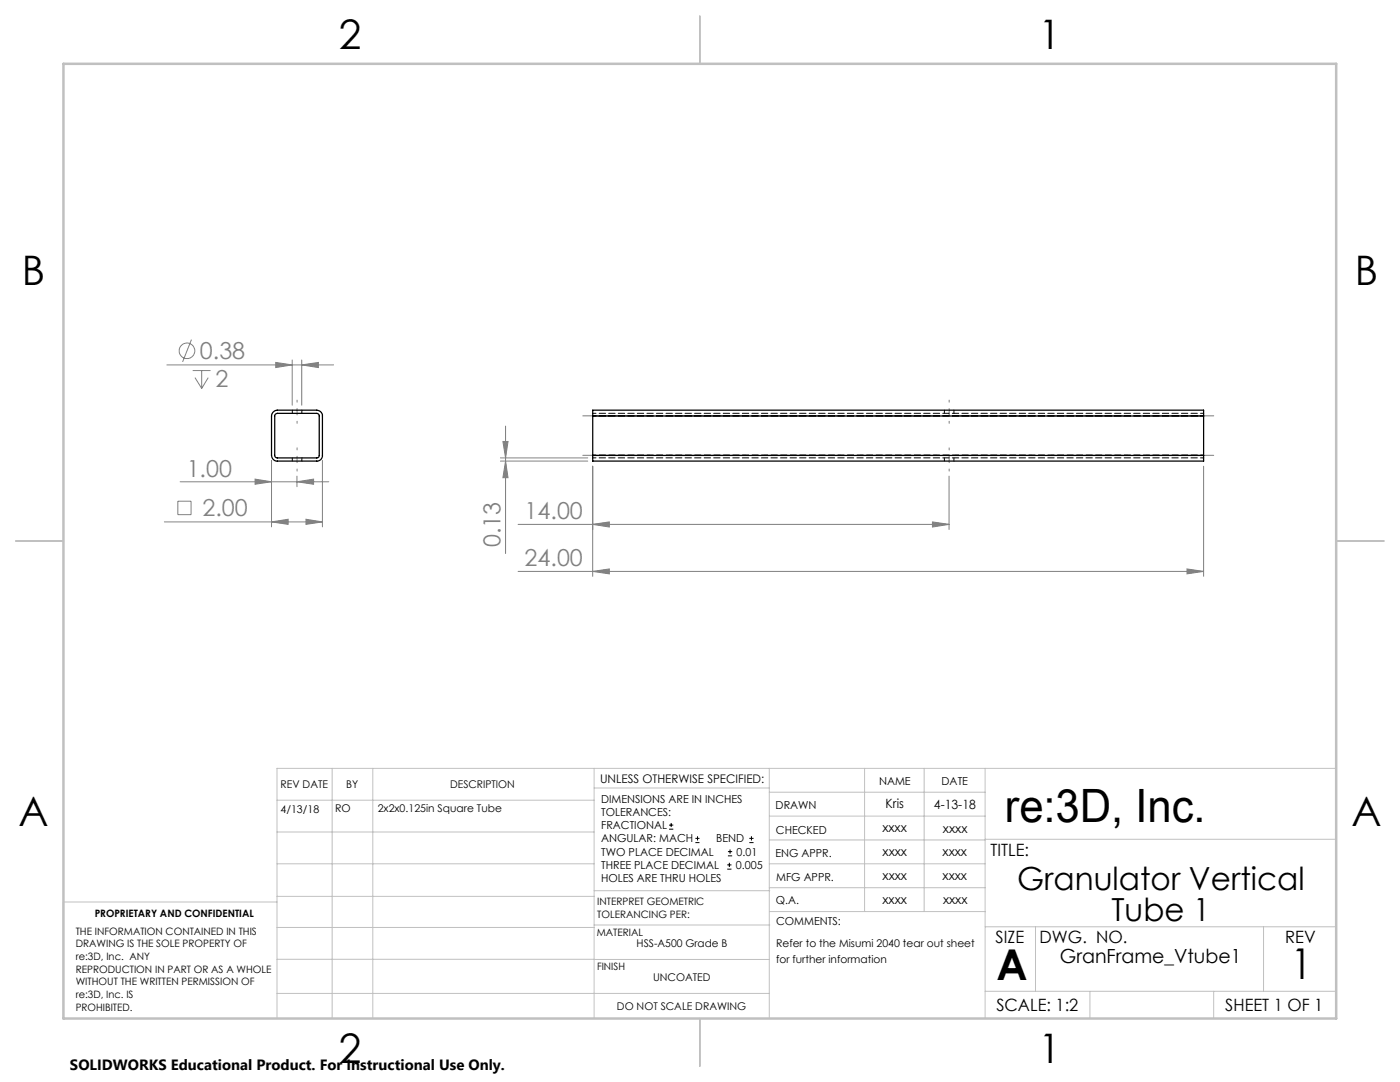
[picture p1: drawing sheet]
<svg xmlns="http://www.w3.org/2000/svg" width="279mm" height="216mm" viewBox="0 0 279 216" stroke-linecap="round" stroke-linejoin="round" font-family="sans-serif">
<g fill="none" stroke="#808080" stroke-width=".2">
<path d="M33.3 72.8h33.3M38.2 67.8l-1.8 4.4M38.5 73.9h3.5M38.9 75.4l1.4 2.1M40.3 73.9v3.6M41.6 75.4l-1.3 2.1M55 72.3l3.3 .5-3.3 .5zM58.3 71.8v9.1M60.2 72.8l3.3-.5v1zM60.2 71.8v9.1M35.9 96.1h29.7M50.9 95.6l3.3 .5-3.3 .5z"/>
<path d="M54.2 91.9v13.2M59.3 96.1l3.3-.5v1zM59.3 95v2.1M64.3 91.9v13.2M99.9 91.4h17.4M99.9 92h17.4M100.4 88.1h1l-.5 3.3zM100.9 92l.5 3.3h-1zM100.9 85v25.5M118.3 93v22M189.4 95v10.7M240.2 93v22"/>
<path d="M32.8 104.1h31.5M35.5 100h2.6v2.7h-2.6zM54.2 104.1l3.3-.5v1zM61.1 103.6l3.2 .5-3.2 .5zM103.4 114h136.8M103.4 104.6h86M118.3 114l3.3-.5v1zM118.3 104.6l3.3-.5v1.1zM186.1 104.1l3.3 .5-3.3 .6zM236.9 113.5l3.3 .5-3.3 .5z"/>
<circle cx="37.3" cy="70" r="1.56"/>
</g>
<g fill="none" stroke="#000" stroke-width=".2">
<path d="M133.5 165.5h.9M133.5 164.6h.9M133.9 164.2v.8M138.8 168.1h.8M138.8 167.3h.8M139.2 166.9v.8M145.1 173.4h.9M145.1 172.6h.9M145.3 170.8h.8M145.3 169.9h.8M145.6 172.2v.8M145.7 169.5v.9"/>
<path d="M149.5 168.1h.9M149.5 167.3h.9M150 166.9v.8"/>
</g>
<path d="M59.3 94v-4.6M59.3 84.5v-4.7M189.4 94v-4.6M189.4 84.5v-4.7" fill="none" stroke="#808080" stroke-width=".2" stroke-dasharray="15.2 1.3 1.3 1.3" stroke-dashoffset="14.8"/>
<path d="M116.3 90.9h125.9M116.3 83h125.9" fill="none" stroke="#808080" stroke-width=".2" stroke-dasharray="15.2 1.3 1.3 1.3" stroke-dashoffset="1.8"/>
<g fill="none" stroke="#c0c0c0" stroke-width=".2">
<path d="M55.3 159.7h63.3M66.3 153.3v49.9M74.4 153.3v49.9M118.6 153.3v49.9M118.6 157.2h34.9M153.5 153.3v49.9M153.5 158.1h43.1M172.5 153.3v28.6M184.4 153.3v28.6M196.6 153.3v49.9M266.7 153.3h-211.4v49.9M55.3 178.9h63.3"/>
<path d="M55.3 172.4h63.3M55.3 166h63.3M55.3 180h-42.7v23.2M118.6 177.7h35M153.5 167.6h43.1M153.5 162.8h43.1M153.5 172.4h43.1M153.5 177.1h43.1M196.6 167.5h70.1M55.3 198.2h98.2M55.3 191.4l98.2 .1M55.3 185.1h63.3"/>
<path d="M118.6 184.6h35M153.6 181.9h43M196.6 197.8h70.1M196.6 184.9h70.1M206.7 184.9v12.9M217.5 197.8v5.4M242.2 197.8v5.4M252.2 184.9v12.9"/>
</g>
<path d="M139.7 3.2v9.5M3.1 107.9h9.6M266.7 107.9h9.5M139.7 203.2v9.6" fill="none" stroke="#c0c0c0" stroke-width=".25"/>
<path d="M12.7 12.7h254v190.5h-254z" fill="none" stroke="#c0c0c0" stroke-width=".5"/>
<g fill="#808080">
<path d="M118.3 114l3.3-.5v1zM236.9 113.5l3.3 .5-3.3 .5zM118.3 104.6l3.3-.5v1.1zM186.1 104.1l3.3 .5-3.3 .6z"/>
<path d="M50.9 95.6l3.3 .5-3.3 .5zM59.3 96.1l3.3-.5v1z"/>
<path d="M54.2 104.1l3.3-.5v1zM61.1 103.6l3.2 .5-3.2 .5z"/>
<path d="M55 72.3l3.3 .5-3.3 .5zM60.2 72.8l3.3-.5v1z"/>
<path d="M100.4 88.1h1l-.5 3.3zM100.9 92l.5 3.3h-1z"/>
</g>
<path d="M54.5 82.2l.9-.4h7.8a1.14 1.14 0 0 1 1.1 1.2v7.9a1.09 1.09 0 0 1-1.1 1.1h-7.8a1.14 1.14 0 0 1-1.2-1.1v-7.9zM55 82.7l.4-.2h7.8l.3 .1 .2 .3-.1 8.3-.3 .2h-7.9a.49 .49 0 0 1-.6-.5v-8zM118.3 90.9v1.1h121.9v-1.1M118.3 83v-1.2h121.9v1.2M118.3 90.9h121.9M118.3 83v7.9M118.3 83h121.9M240.2 83v7.9" fill="none" stroke="#000" stroke-width=".25"/>
<path d="M58.3 91.4v.6M58.3 81.8v.7M60.2 92v-.6M60.2 82.5v-.7M188.5 91.4v.6M188.5 81.8v.7M190.4 92v-.6M190.4 82.5v-.7" fill="none" stroke="#000" stroke-width=".2" stroke-dasharray="1.3 .6"/>
<path d="M118.3 90.9h121.9M118.3 91.4h121.9M118.3 82.5h121.9M118.3 83h121.9" fill="none" stroke="#000" stroke-width=".2" stroke-dasharray="1.3 .6" stroke-dashoffset=".6"/>
<text font-size="9.2" x="200.5" y="164.1">re:3D, Inc.</text>
<g font-size="8.5">
<text x="198.9" y="195.5">A</text>
<text x="257.6" y="195.4">1</text>
</g>
<g font-size="8.1">
<text x="67.6" y="9.7">2</text>
<text x="207.3" y="9.7">1</text>
<text x="4.4" y="57">B</text>
<text x="270.4" y="57">B</text>
<text x="3.7" y="164.9">A</text>
<text x="269.7" y="164.9">A</text>
<text x="67.6" y="212.2">2</text>
<text x="207.3" y="212.2">1</text>
</g>
<g font-size="6.3">
<text x="203" y="177.5">Granulator Vertical</text>
<text x="221.8" y="183.9">Tube 1</text>
</g>
<g font-size="4.7" fill="#808080">
<text x="39.9" y="71.7">0.38</text>
<text x="43" y="77.3">2</text>
<text x="37.3" y="95.1">1.00</text>
<text x="40.4" y="103">2.00</text>
<text x="104.7" y="103.6">14.00</text>
<text x="99.9" y="109.2" transform="rotate(-90 99.9 109.2)">0.13</text>
<text x="104.7" y="113">24.00</text>
</g>
<text font-size="3.9" x="211.5" y="192.1">GranFrame_Vtube1</text>
<g font-size="3.4">
<text x="197.7" y="170.8">TITLE:</text>
<text x="198.7" y="188.1">SIZE</text>
<text x="207.5" y="188.1">DWG. NO.</text>
<text x="256.5" y="188.2">REV</text>
<text x="198.8" y="201.7">SCALE: 1:2</text>
<text x="244.5" y="201.7">SHEET 1 OF 1</text>
</g>
<text font-size="3" x="14" y="213.5">SOLIDWORKS Educational Product. For Instructional Use Only.</text>
<g font-size="2.5">
<text x="176.7" y="161.3">Kris</text>
<text x="186.4" y="161.4">4-13-18</text>
<text x="176.1" y="166.1">xxxx</text>
<text x="188.2" y="166.2">xxxx</text>
<text x="176.1" y="170.8">xxxx</text>
<text x="188.1" y="170.8">xxxx</text>
<text x="176.1" y="175.6">xxxx</text>
<text x="188.1" y="175.6">xxxx</text>
<text x="176.1" y="180.4">xxxx</text>
<text x="188.2" y="180.3">xxxx</text>
</g>
<text font-size="2.4" x="119.8" y="156.2">UNLESS OTHERWISE SPECIFIED:</text>
<g font-size="2.2">
<text x="120" y="160.1">DIMENSIONS ARE IN INCHES</text>
<text x="154.8" y="161.4">DRAWN</text>
<text x="175.4" y="156.6">NAME</text>
<text x="187.9" y="156.7">DATE</text>
<text x="120" y="162.8">TOLERANCES:</text>
<text x="120" y="165.4">FRACTIONAL</text>
<text x="154.9" y="166.3">CHECKED</text>
<text x="120" y="173.4">THREE PLACE DECIMAL</text>
<text x="120" y="168.1">ANGULAR: MACH</text>
<text x="120" y="170.7">TWO PLACE DECIMAL</text>
<text x="142.9" y="168.1">BEND</text>
<text x="146.9" y="173.4">0.005</text>
<text x="147" y="170.7">0.01</text>
<text x="154.8" y="171">ENG APPR.</text>
<text x="120" y="176">HOLES ARE THRU HOLES</text>
<text x="154.9" y="175.7">MFG APPR.</text>
<text x="154.9" y="180.4">Q.A.</text>
<text x="154.9" y="184.6">COMMENTS:</text>
</g>
<g font-size="2.1">
<text x="56" y="157.2">REV DATE</text>
<text x="69.1" y="157.2">BY</text>
<text x="89.8" y="157.2">DESCRIPTION</text>
<text x="56" y="162.2">4/13/18</text>
<text x="66.9" y="162.1">RO</text>
<text x="75.4" y="162.1">2x2x0.125in Square Tube</text>
<text x="127" y="189">HSS-A500 Grade B</text>
<text x="154.9" y="189">Refer to the Misumi 2040 tear out sheet</text>
<text x="130.3" y="195.8">UNCOATED</text>
<text x="154.9" y="192.1">for further information</text>
<text x="123.1" y="201.6">DO NOT SCALE DRAWING</text>
</g>
<g font-size="2">
<text x="18.9" y="182.9">PROPRIETARY AND CONFIDENTIAL</text>
<text x="119.2" y="180.6">INTERPRET GEOMETRIC</text>
<text x="119.2" y="183.1">TOLERANCING PER:</text>
<text x="15.1" y="186.5">THE INFORMATION CONTAINED IN THIS</text>
<text x="15.1" y="189">DRAWING IS THE SOLE PROPERTY OF</text>
<text x="15.1" y="191.6">re:3D, Inc. ANY</text>
<text x="119.1" y="186.7">MATERIAL</text>
<text x="15.1" y="194.1">REPRODUCTION IN PART OR AS A WHOLE</text>
<text x="15.1" y="196.6">WITHOUT THE WRITTEN PERMISSION OF</text>
<text x="119.1" y="193.5">FINISH</text>
<text x="15.1" y="199.1">re:3D, Inc. IS</text>
<text x="15.1" y="201.7">PROHIBITED.</text>
</g>
</svg>
